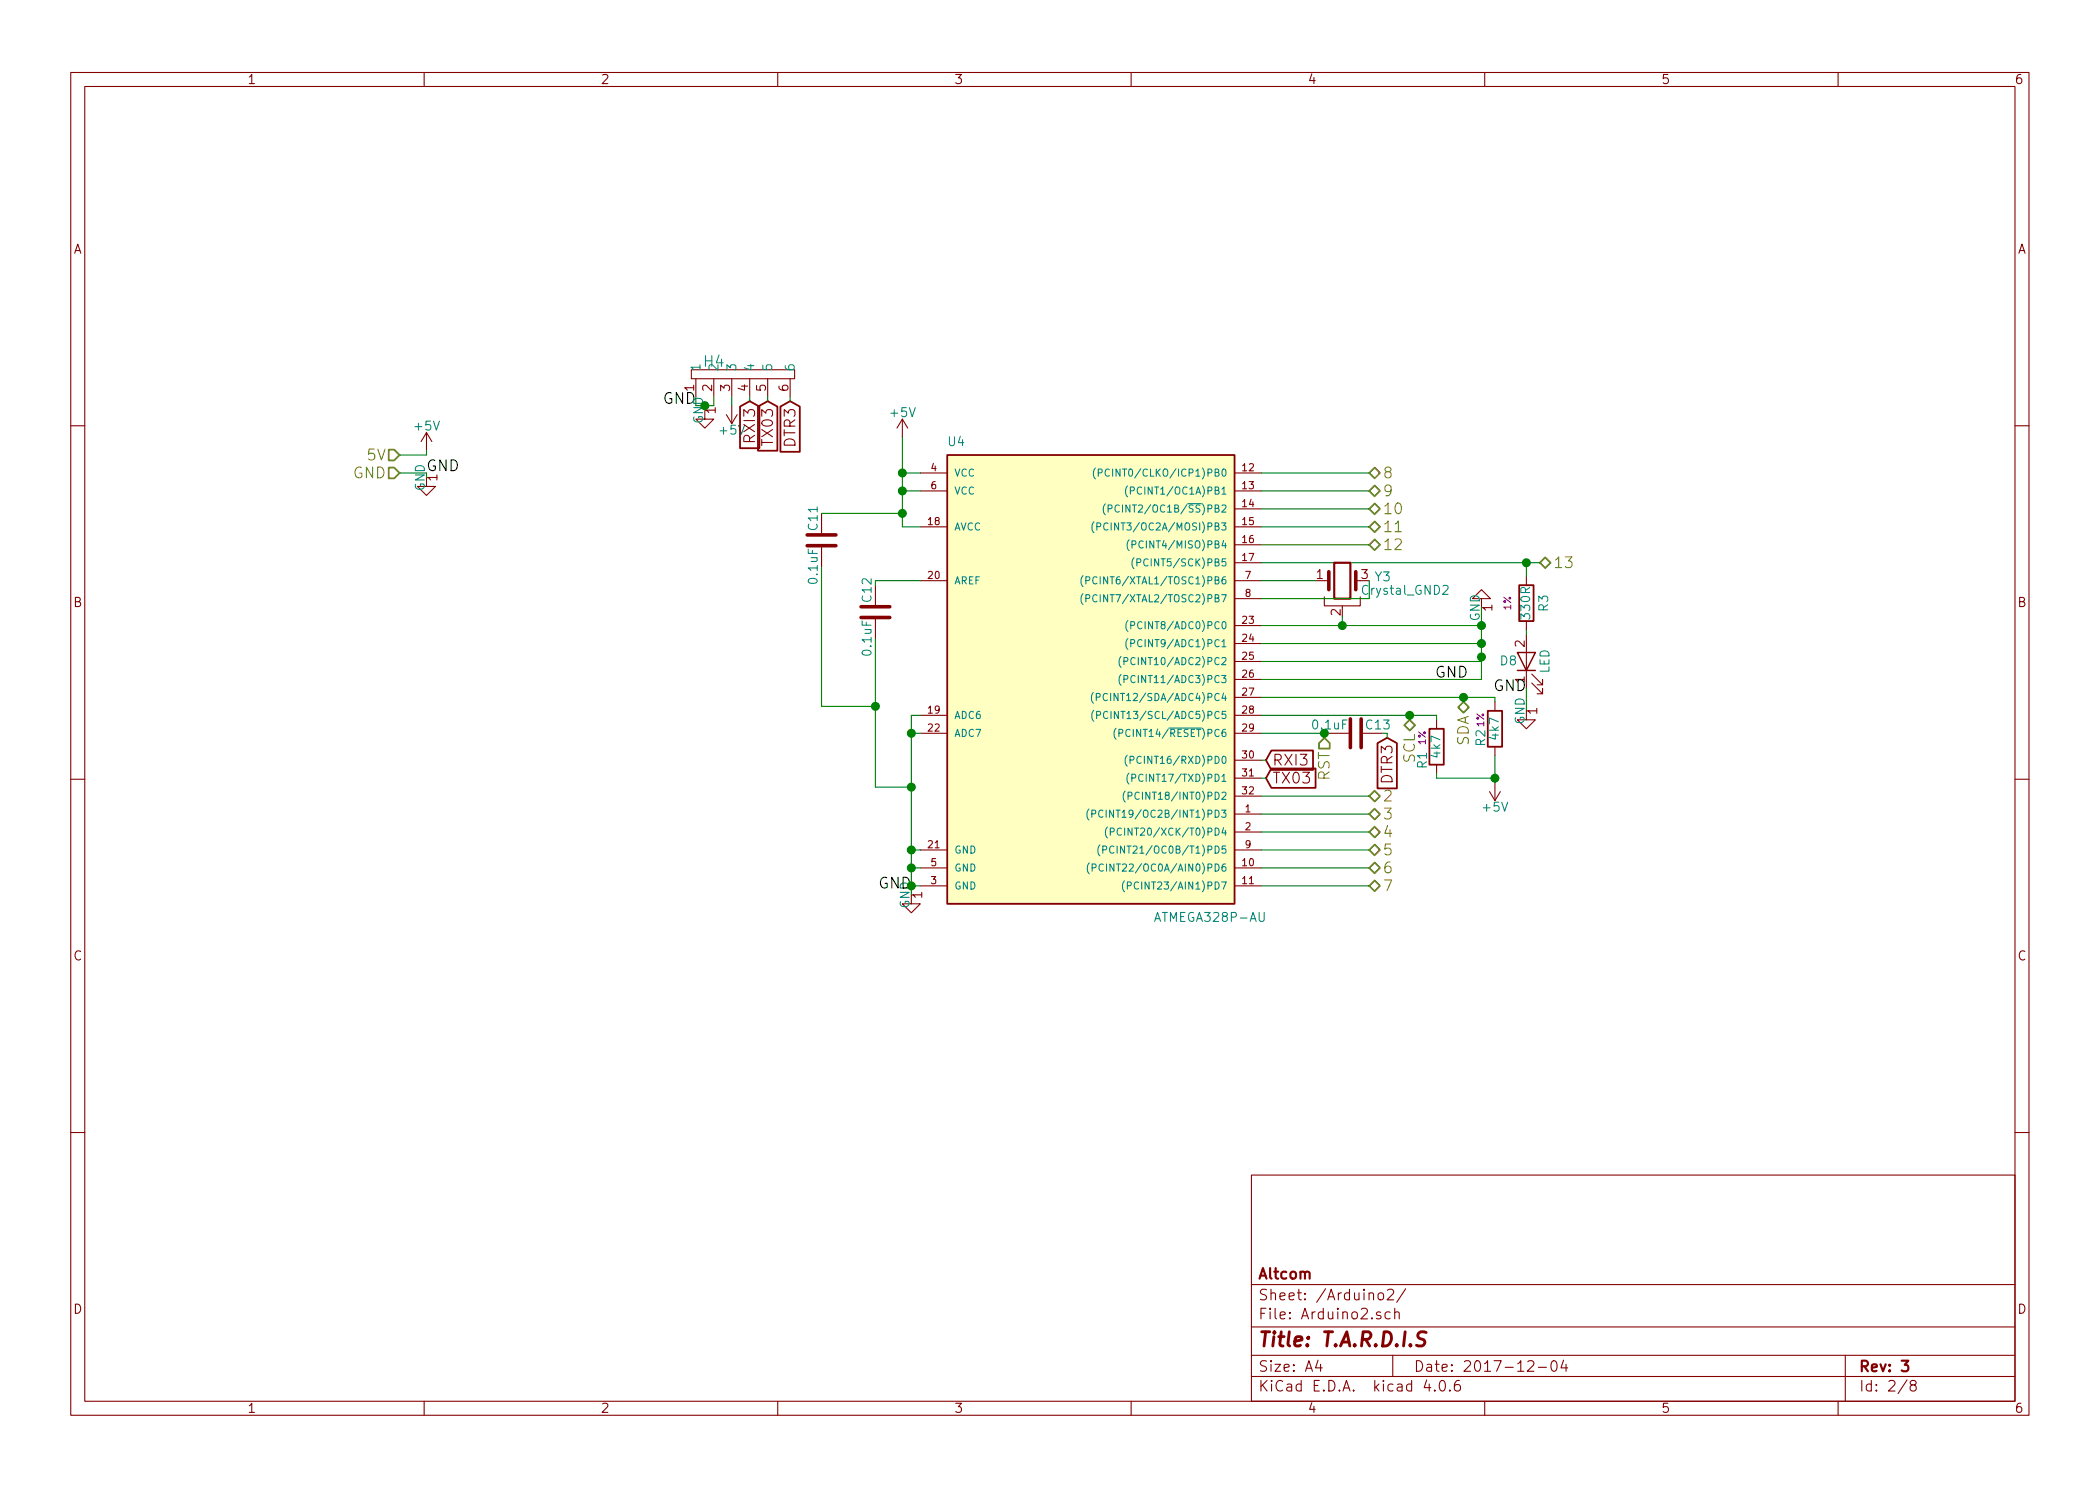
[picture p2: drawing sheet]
EESchema Schematic File Version 2
LIBS:Tardis-rescue
LIBS:power
LIBS:device
LIBS:transistors
LIBS:conn
LIBS:linear
LIBS:regul
LIBS:74xx
LIBS:cmos4000
LIBS:adc-dac
LIBS:memory
LIBS:xilinx
LIBS:microcontrollers
LIBS:dsp
LIBS:microchip
LIBS:analog_switches
LIBS:motorola
LIBS:texas
LIBS:intel
LIBS:audio
LIBS:interface
LIBS:digital-audio
LIBS:philips
LIBS:display
LIBS:cypress
LIBS:siliconi
LIBS:opto
LIBS:atmel
LIBS:contrib
LIBS:valves
LIBS:Tardis
LIBS:Tardis-cache
EELAYER 25 0
EELAYER END
$Descr A4 11693 8268
encoding utf-8
Sheet 2 8
Title "T.A.R.D.I.S"
Date "2017-12-04"
Rev "3"
Comp "Altcom"
Comment1 ""
Comment2 ""
Comment3 ""
Comment4 ""
$EndDescr
Text HLabel 2225 2625 0    60   Input ~ 0
GND
$Comp
L GND-RESCUE-Tardis #PWR32
U 1 1
P 2375 2650
F 0 "#PWR32" H 2375 2400 50  0001 C CNN
F 1 "GND" H 2375 2500 50  0001 C CNN
F 2 "" H 2375 2650 50  0001 C CNN
F 3 "" H 2375 2650 50  0001 C CNN
	1    2375 2650
	1    0    0    -1  
$EndComp
Wire Wire Line
	2225 2625 2375 2625
Wire Wire Line
	2375 2625 2375 2650
$Comp
L +5V #PWR31
U 1 1
P 2375 2500
F 0 "#PWR31" H 2375 2350 50  0001 C CNN
F 1 "+5V" H 2375 2640 50  0000 C CNN
F 2 "" H 2375 2500 50  0001 C CNN
F 3 "" H 2375 2500 50  0001 C CNN
	1    2375 2500
	1    0    0    -1  
$EndComp
Text HLabel 2225 2525 0    60   Input ~ 0
5V
Wire Wire Line
	2225 2525 2375 2525
Wire Wire Line
	2375 2525 2375 2500
Text Label 2375 2625 0    60   ~ 0
GND
$Comp
L Header1 H4
U 1 1
P 4075 2100
F 0 "H4" H 3975 2200 60  0000 C CNN
F 1 "Header1" H 4075 2125 60  0001 C CNN
F 2 "Pin_Headers:Pin_Header_Straight_1x06_Pitch2.54mm" H 4075 2100 60  0001 C CNN
F 3 "" H 4075 2100 60  0001 C CNN
	1    4075 2100
	1    0    0    -1  
$EndComp
Text Label 3875 2250 2    60   ~ 0
GND
$Comp
L ATMEGA328P-AU U4
U 1 1
P 6025 3725
F 0 "U4" H 5275 4975 50  0000 L BNN
F 1 "ATMEGA328P-AU" H 6425 2325 50  0000 L BNN
F 2 "Housings_QFP:TQFP-32_7x7mm_Pitch0.8mm" H 6025 3725 50  0001 C CIN
F 3 "" H 6025 3725 50  0001 C CNN
	1    6025 3725
	1    0    0    -1  
$EndComp
Text HLabel 7625 4425 2    60   BiDi ~ 0
2
Text HLabel 7625 4525 2    60   BiDi ~ 0
3
Text HLabel 7625 4625 2    60   BiDi ~ 0
4
Text HLabel 7625 4725 2    60   BiDi ~ 0
5
Text HLabel 7625 4825 2    60   BiDi ~ 0
6
Text HLabel 7625 4925 2    60   BiDi ~ 0
7
Text HLabel 7625 2625 2    60   BiDi ~ 0
8
Text HLabel 7625 2725 2    60   BiDi ~ 0
9
Text HLabel 7625 2825 2    60   BiDi ~ 0
10
Text HLabel 7625 2925 2    60   BiDi ~ 0
11
Text HLabel 7625 3025 2    60   BiDi ~ 0
12
Text HLabel 8575 3125 2    60   BiDi ~ 0
13
Wire Wire Line
	7025 2625 7625 2625
Wire Wire Line
	7025 2725 7625 2725
Wire Wire Line
	7025 2825 7625 2825
Wire Wire Line
	7025 2925 7625 2925
Wire Wire Line
	7025 3025 7625 3025
Wire Wire Line
	7025 3125 8575 3125
$Comp
L R R3
U 1 1
P 8500 3350
F 0 "R3" V 8400 3350 50  0000 C CNN
F 1 "330R" V 8500 3350 50  0000 C CNN
F 2 "Resistors_SMD:R_0603_HandSoldering" V 8430 3350 50  0001 C CNN
F 3 "" H 8500 3350 50  0001 C CNN
F 4 "1%" V 8600 3350 39  0000 C CNN "%"
	1    8500 3350
	-1   0    0    1   
$EndComp
$Comp
L LED D8
U 1 1
P 8500 3675
F 0 "D8" V 8500 3775 50  0000 C CNN
F 1 "LED" H 8500 3575 50  0000 C CNN
F 2 "LEDs:LED_0805_HandSoldering" H 8500 3675 50  0001 C CNN
F 3 "" H 8500 3675 50  0001 C CNN
	1    8500 3675
	0    -1   -1   0   
$EndComp
Text Label 8500 3850 2    60   ~ 0
GND
Wire Wire Line
	8500 3500 8500 3525
Wire Wire Line
	8500 3200 8500 3125
Connection ~ 8500 3125
Wire Wire Line
	8500 3825 8500 3950
$Comp
L GND-RESCUE-Tardis #PWR39
U 1 1
P 8500 3950
F 0 "#PWR39" H 8500 3700 50  0001 C CNN
F 1 "GND" H 8500 3800 50  0001 C CNN
F 2 "" H 8500 3950 50  0001 C CNN
F 3 "" H 8500 3950 50  0001 C CNN
	1    8500 3950
	1    0    0    -1  
$EndComp
$Comp
L GND-RESCUE-Tardis #PWR37
U 1 1
P 8250 3375
F 0 "#PWR37" H 8250 3125 50  0001 C CNN
F 1 "GND" H 8250 3225 50  0001 C CNN
F 2 "" H 8250 3375 50  0001 C CNN
F 3 "" H 8250 3375 50  0001 C CNN
	1    8250 3375
	-1   0    0    1   
$EndComp
Wire Wire Line
	7025 3475 8250 3475
Wire Wire Line
	8250 3375 8250 3775
Wire Wire Line
	7025 3575 8250 3575
Connection ~ 8250 3575
Wire Wire Line
	7025 3675 8250 3675
Wire Wire Line
	8250 3675 8250 3650
Connection ~ 8250 3650
Wire Wire Line
	8250 3775 7025 3775
Text Label 8175 3775 2    60   ~ 0
GND
Text HLabel 7850 4000 3    60   BiDi ~ 0
SCL
Text HLabel 8150 3900 3    60   BiDi ~ 0
SDA
$Comp
L R R1
U 1 1
P 8000 4150
F 0 "R1" V 8075 4225 50  0000 C CNN
F 1 "4k7" V 8000 4150 50  0000 C CNN
F 2 "Resistors_SMD:R_0603_HandSoldering" V 7930 4150 50  0001 C CNN
F 3 "" H 8000 4150 50  0001 C CNN
F 4 "1%" V 8075 4100 39  0000 C CNN "%"
	1    8000 4150
	-1   0    0    1   
$EndComp
$Comp
L R R2
U 1 1
P 8325 4050
F 0 "R2" V 8400 4100 50  0000 C CNN
F 1 "4k7" V 8325 4050 50  0000 C CNN
F 2 "Resistors_SMD:R_0603_HandSoldering" V 8255 4050 50  0001 C CNN
F 3 "" H 8325 4050 50  0001 C CNN
F 4 "1%" V 8400 4000 39  0000 C CNN "%"
	1    8325 4050
	-1   0    0    1   
$EndComp
$Comp
L +5V #PWR38
U 1 1
P 8325 4350
F 0 "#PWR38" H 8325 4200 50  0001 C CNN
F 1 "+5V" H 8325 4490 50  0000 C CNN
F 2 "" H 8325 4350 50  0001 C CNN
F 3 "" H 8325 4350 50  0001 C CNN
	1    8325 4350
	-1   0    0    1   
$EndComp
Connection ~ 8250 3475
Wire Wire Line
	7025 4425 7625 4425
Wire Wire Line
	7025 4525 7625 4525
Wire Wire Line
	7025 4625 7625 4625
Wire Wire Line
	7625 4725 7025 4725
Wire Wire Line
	7025 4825 7625 4825
Wire Wire Line
	7625 4925 7025 4925
Wire Wire Line
	7025 3875 8325 3875
Wire Wire Line
	8325 3875 8325 3900
Wire Wire Line
	8150 3900 8150 3875
Connection ~ 8150 3875
Wire Wire Line
	7025 3975 8000 3975
Wire Wire Line
	8000 3975 8000 4000
Wire Wire Line
	7850 4000 7850 3975
Connection ~ 7850 3975
Wire Wire Line
	8000 4300 8000 4325
Wire Wire Line
	8000 4325 8325 4325
Wire Wire Line
	8325 4200 8325 4350
Connection ~ 8325 4325
$Comp
L +5V #PWR34
U 1 1
P 4075 2250
F 0 "#PWR34" H 4075 2100 50  0001 C CNN
F 1 "+5V" H 4075 2390 50  0000 C CNN
F 2 "" H 4075 2250 50  0001 C CNN
F 3 "" H 4075 2250 50  0001 C CNN
	1    4075 2250
	-1   0    0    1   
$EndComp
Wire Wire Line
	4075 2200 4075 2250
Text GLabel 4175 2225 3    60   Input ~ 0
RXI3
Text GLabel 4275 2225 3    60   Input ~ 0
TX03
Text GLabel 4400 2225 3    60   Input ~ 0
DTR3
Wire Wire Line
	4175 2200 4175 2225
Wire Wire Line
	4275 2200 4275 2225
Wire Wire Line
	4400 2200 4400 2225
$Comp
L GND-RESCUE-Tardis #PWR33
U 1 1
P 3925 2275
F 0 "#PWR33" H 3925 2025 50  0001 C CNN
F 1 "GND" H 3925 2125 50  0001 C CNN
F 2 "" H 3925 2275 50  0001 C CNN
F 3 "" H 3925 2275 50  0001 C CNN
	1    3925 2275
	1    0    0    -1  
$EndComp
Wire Wire Line
	3875 2200 3875 2250
Wire Wire Line
	3875 2250 3975 2250
Wire Wire Line
	3975 2250 3975 2200
Wire Wire Line
	3925 2250 3925 2275
Connection ~ 3925 2250
Text HLabel 7375 4100 3    60   Input ~ 0
RST
$Comp
L C C13
U 1 1
P 7550 4075
F 0 "C13" V 7500 4125 50  0000 L CNN
F 1 "0.1uF" V 7500 3825 50  0000 L CNN
F 2 "Capacitors_SMD:C_0603_HandSoldering" H 7588 3925 50  0001 C CNN
F 3 "" H 7550 4075 50  0001 C CNN
	1    7550 4075
	0    1    1    0   
$EndComp
Text GLabel 7725 4100 3    60   Input ~ 0
DTR3
Wire Wire Line
	7725 4100 7725 4075
Wire Wire Line
	7725 4075 7700 4075
Wire Wire Line
	7025 4075 7400 4075
Wire Wire Line
	7375 4100 7375 4075
Connection ~ 7375 4075
$Comp
L GND-RESCUE-Tardis #PWR36
U 1 1
P 5075 4975
F 0 "#PWR36" H 5075 4725 50  0001 C CNN
F 1 "GND" H 5075 4825 50  0001 C CNN
F 2 "" H 5075 4975 50  0001 C CNN
F 3 "" H 5075 4975 50  0001 C CNN
	1    5075 4975
	1    0    0    -1  
$EndComp
Text Label 5075 4950 2    60   ~ 0
GND
Wire Wire Line
	5075 4725 5125 4725
Wire Wire Line
	5075 3975 5075 4975
Wire Wire Line
	5125 4925 5075 4925
Connection ~ 5075 4925
Wire Wire Line
	5125 4825 5075 4825
Connection ~ 5075 4825
Wire Wire Line
	5075 3975 5125 3975
Connection ~ 5075 4725
Wire Wire Line
	5125 4075 5075 4075
Connection ~ 5075 4075
$Comp
L C C12
U 1 1
P 4875 3400
F 0 "C12" V 4825 3450 50  0000 L CNN
F 1 "0.1uF" V 4825 3150 50  0000 L CNN
F 2 "Capacitors_SMD:C_0603_HandSoldering" H 4913 3250 50  0001 C CNN
F 3 "" H 4875 3400 50  0001 C CNN
	1    4875 3400
	1    0    0    -1  
$EndComp
Wire Wire Line
	5125 3225 4875 3225
Wire Wire Line
	4875 3225 4875 3250
Wire Wire Line
	4875 3550 4875 4375
Wire Wire Line
	4875 4375 5075 4375
Connection ~ 5075 4375
$Comp
L +5V #PWR35
U 1 1
P 5025 2425
F 0 "#PWR35" H 5025 2275 50  0001 C CNN
F 1 "+5V" H 5025 2565 50  0000 C CNN
F 2 "" H 5025 2425 50  0001 C CNN
F 3 "" H 5025 2425 50  0001 C CNN
	1    5025 2425
	1    0    0    -1  
$EndComp
Wire Wire Line
	5025 2925 5125 2925
Wire Wire Line
	5025 2425 5025 2925
Wire Wire Line
	5125 2725 5025 2725
Connection ~ 5025 2725
Wire Wire Line
	5125 2625 5025 2625
Connection ~ 5025 2625
$Comp
L Crystal_GND2 Y3
U 1 1
P 7475 3225
F 0 "Y3" H 7700 3250 50  0000 C CNN
F 1 "Crystal_GND2" H 7825 3175 50  0000 C CNN
F 2 "Crystals:Resonator_SMD-3pin_7.2x3.0mm_HandSoldering" H 7475 3225 50  0001 C CNN
F 3 "" H 7475 3225 50  0001 C CNN
	1    7475 3225
	1    0    0    -1  
$EndComp
Wire Wire Line
	7025 3225 7325 3225
Wire Wire Line
	7625 3225 7625 3325
Wire Wire Line
	7625 3325 7025 3325
Wire Wire Line
	7475 3425 7475 3475
Connection ~ 7475 3475
$Comp
L C C11
U 1 1
P 4575 3000
F 0 "C11" V 4525 3050 50  0000 L CNN
F 1 "0.1uF" V 4525 2750 50  0000 L CNN
F 2 "Capacitors_SMD:C_0603_HandSoldering" H 4613 2850 50  0001 C CNN
F 3 "" H 4575 3000 50  0001 C CNN
	1    4575 3000
	1    0    0    -1  
$EndComp
Wire Wire Line
	4575 2850 5025 2850
Connection ~ 5025 2850
Wire Wire Line
	4575 3150 4575 3925
Wire Wire Line
	4575 3925 4875 3925
Connection ~ 4875 3925
Text GLabel 7050 4325 2    60   Input ~ 0
TX03
Wire Wire Line
	7050 4325 7025 4325
Text GLabel 7050 4225 2    60   Input ~ 0
RXI3
Wire Wire Line
	7050 4225 7025 4225
$EndSCHEMATC
